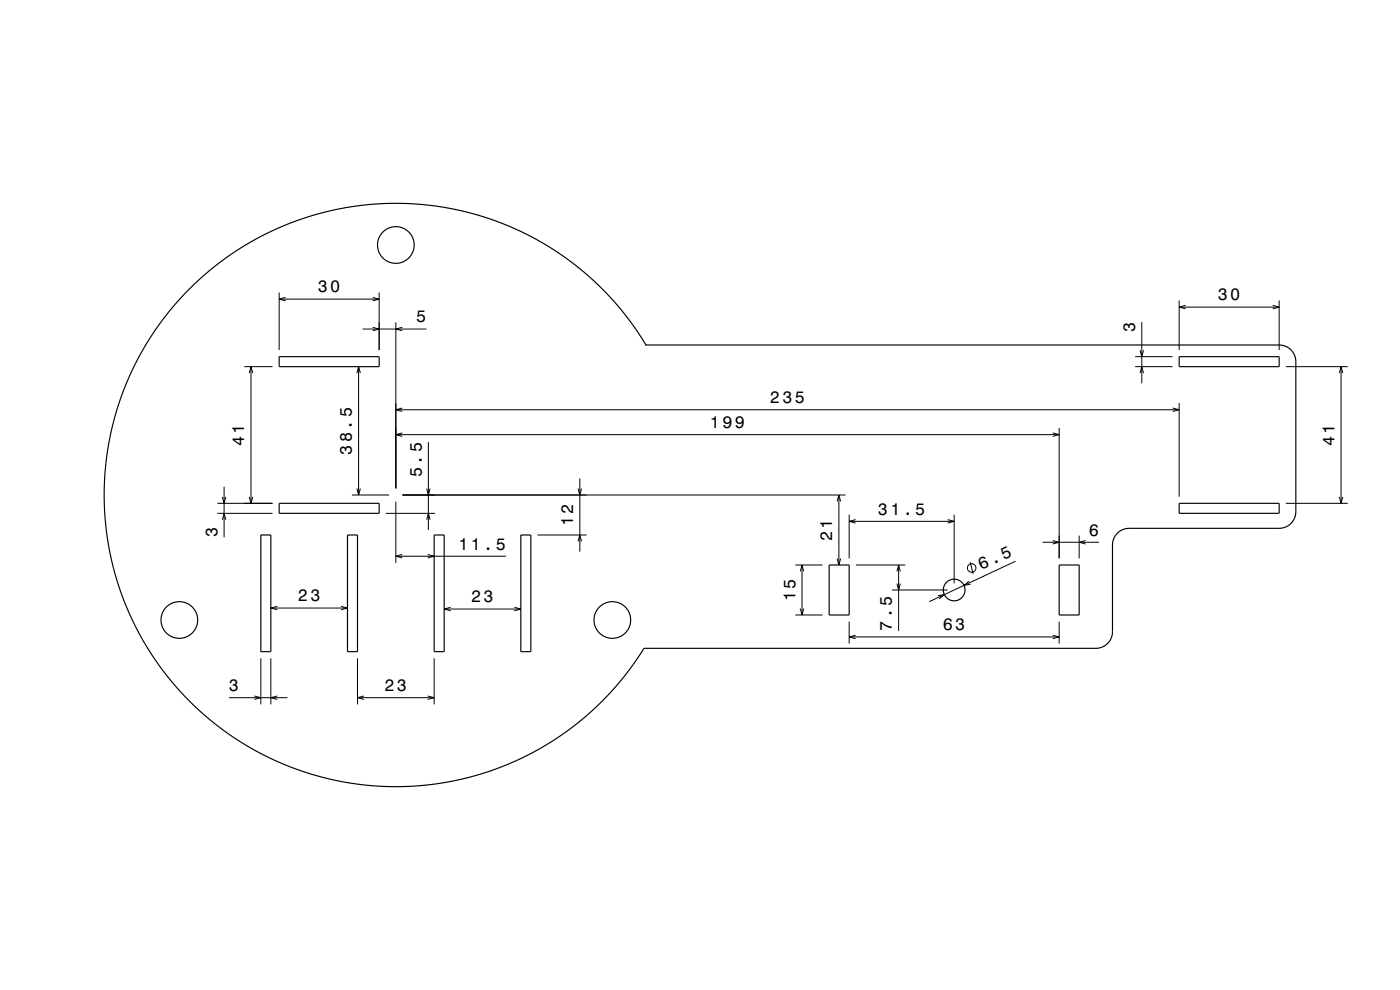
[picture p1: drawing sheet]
<svg xmlns="http://www.w3.org/2000/svg" width="420mm" height="297mm" viewBox="0 0 420 297" stroke-linecap="round" stroke-linejoin="round" font-family="sans-serif">
<g fill="none" stroke="#000" stroke-width=".3">
<path d="M83.7 87.7v17.3M83.7 89.7h30M85.7 89.2l-2 .5 2 .6M108.8 98.7h19.1M111.8 98.2l1.9 .5-1.9 .5M111.8 89.2l1.9 .5-1.9 .6M113.7 87.7v17.3M118.7 96.7v49.8M120.7 98.2l-2 .5 2 .5M342.5 96.6v18.4M353.8 90.1v14.9M353.8 92.1h30"/>
<path d="M355.7 91.6l-1.9 .5 1.9 .6M381.8 91.6l2 .5-2 .6M383.8 90.1v14.9M73.3 110h8.4M74.8 111.9l.5-1.9 .5 1.9M75.3 110v41M107.1 111.9l.5-1.9 .5 1.9M107.6 110v38.5M340.5 110h11.3M340.5 107h11.3M342 111.9l.5-1.9 .6 1.9M342 105.1l.5 1.9 .6-1.9"/>
<path d="M385.7 110h18.6M401.8 111.9l.5-1.9 .5 1.9M402.3 110v41M118.7 122.9h235.1M118.7 130.4h199.1M120.7 122.4l-2 .5 2 .5M120.7 129.9l-2 .5 2 .5M128.5 132.6v26.4M315.8 129.9l2 .5-2 .5M317.8 128.4v39.1M351.8 122.4l2 .5-2 .5M353.8 120.9v28.1"/>
<path d="M65.2 151h16.5M65.2 154h16.5M66.7 149.1l.5 1.9 .5-1.9M66.7 155.9l.5-1.9 .5 1.9M67.2 146v15.2M74.8 149.1l.5 1.9 .5-1.9M105.6 148.5h11.1M107.1 146.6l.5 1.9 .5-1.9M115.7 154h14.8M118.7 150.5v18.4M120.7 148.5h133M128 146.6l.5 1.9 .5-1.9"/>
<path d="M128 155.9l.5-1.9 .5 1.9M173.4 146.6l.5 1.9 .6-1.9M173.9 143.5v22M251.1 150.4l.6-1.9 .5 1.9M251.7 148.5v21M254.8 154.4v13.1M254.8 156.4h31.5M256.7 155.9l-1.9 .5 1.9 .5M284.3 155.9l2 .5-2 .5M286.3 154.4v20.6M385.7 151h18.6M401.8 149.1l.5 1.9 .5-1.9"/>
<path d="M118.7 166.9h33.1M120.7 166.3l-2 .6 2 .5M128.3 166.3l1.9 .6-1.9 .5M161.3 160.5h14.6M173.4 162.4l.5-1.9 .6 1.9M238.6 169.5h8.2M240.1 171.4l.5-1.9 .5 1.9M240.6 169.5v15M251.1 167.6l.6 1.9 .5-1.9M256.8 169.5h14.8M267.6 177h16.7M269.1 175.1l.5 1.9 .5-1.9"/>
<path d="M269.1 171.4l.5-1.9 .5 1.9M269.6 169.5v19.8M281.3 178.7l2-.3-1.5 1.3M290.7 174.3l-1.5 1.3 2-.3M291.1 168.7l.8 3.4M304.7 168.4l-25.9 12.1M312.8 162.7h16.9M315.8 162.2l2 .5-2 .5M323.8 160.7v6.8M325.7 162.2l-1.9 .5 1.9 .5M78.2 197.5v13.8M81.3 197.5v13.8"/>
<path d="M81.3 182.4h22.9M83.2 181.9l-1.9 .5 1.9 .5M102.3 181.9l1.9 .5-1.9 .5M107.3 197.5v13.8M130.2 197.5v13.8M133.3 182.7h22.9M135.2 182.2l-1.9 .5 1.9 .5M154.3 182.2l1.9 .5-1.9 .5M238.6 184.5h8.2M240.1 182.6l.5 1.9 .5-1.9M254.8 186.5v6.6M254.8 191.1h63"/>
<path d="M256.7 190.6l-1.9 .5 1.9 .5M315.8 190.6l2 .5-2 .5M317.8 186.5v6.6M68.7 209.3h17.6M76.3 208.8l1.9 .5-1.9 .5M83.2 208.8l-1.9 .5 1.9 .5M107.3 209.3h22.9M109.2 208.8l-1.9 .5 1.9 .5M128.3 208.8l1.9 .5-1.9 .5"/>
<circle cx="291.5" cy="170.4" r="1.28"/>
</g>
<g fill="none" stroke="#000" stroke-width=".35">
<path d="M56.5 87.1l6.8-6.3 7.6-5.6 7.8-4.5 8.5-3.8 8.5-2.8 9-2 9.5-1h9l6 .5 4.9 .8 4.9 1 5.3 1.4 5 1.7 5.3 2.2 4.9 2.4 4.6 2.6 8.4 5.8 4.3 3.5 3.8 3.6 3.9 4.2 3.2 3.8 3 4.1 3.1 4.8h190.1a5 5 0 0 1 4.9 5v45.1a5 5 0 0 1-5 4.9h-45.3a5 5 0 0 0-4.8 5v26.1a5 5 0 0 1-4.9 4.9h-135.6l-4.3 6.3-4.7 5.8-5.2 5.4-6.1 5.2-6.3 4.5-6.2 3.7-6.7 3.3-7.5 2.9-7.2 2-7.6 1.5-8 .8-7.5 .1-7.2-.6-7.9-1.3-7.5-1.9-7.1-2.5-5-2.2-4.9-2.5-8.7-5.5-4.3-3.3-4.2-3.6-4-4.1-3.4-3.7-3.2-4.1-3-4.4-2.9-4.6-2.5-4.9-3.9-9.2-1.6-5.3-1.4-5.6-1-5.4-.6-5.2-.3-5v-5.2l.3-5 .7-5.7 1-5.7 1.3-5.1 1.6-5 2-5.1 2.3-5 2.6-4.8 2.9-4.7 3.5-4.8 3.2-3.9zM83.7 107h30v3h-30zM353.8 107h30v3h-30zM83.7 151h30v3h-30zM353.8 151h30v3h-30zM78.2 160.5h3.1v35h-3.1zM104.2 160.5h3.1v35h-3.1zM130.2 160.5h3.1v35h-3.1zM156.2 160.5h3.1v35h-3.1zM248.8 169.5h6v15h-6zM317.8 169.5h6v15h-6z"/>
<circle cx="118.8" cy="73.5" r="5.5"/>
<circle cx="286.3" cy="177" r="3.2"/>
<circle cx="53.8" cy="186" r="5.5"/>
<circle cx="183.7" cy="186" r="5.5"/>
</g>
<path d="M193.6 103.3h.3v.4h-.3z" fill-rule="evenodd" fill="#000"/>
<text font-size="5.1" x="294.3" y="171" transform="rotate(-25 294.3 171)">6.5</text>
<g font-size="5">
<text x="95.4" y="87.7">30</text>
<text x="365.4" y="90.1">30</text>
<text x="124.9" y="96.7">5</text>
<text x="340.5" y="99.6" transform="rotate(-90 340.5 99.6)">3</text>
<text x="231" y="120.9">235</text>
<text x="213" y="128.4">199</text>
<text x="73.3" y="133.9" transform="rotate(-90 73.3 133.9)">41</text>
<text x="105.6" y="136.4" transform="rotate(-90 105.6 136.4)">38.5</text>
<text x="400.3" y="133.9" transform="rotate(-90 400.3 133.9)">41</text>
<text x="126.5" y="143.1" transform="rotate(-90 126.5 143.1)">5.5</text>
<text x="263.4" y="154.4">31.5</text>
<text x="65.2" y="161.2" transform="rotate(-90 65.2 161.2)">3</text>
<text x="171.9" y="157.9" transform="rotate(-90 171.9 157.9)">12</text>
<text x="326.7" y="160.7">6</text>
<text x="137.5" y="164.9">11.5</text>
<text x="249.7" y="162.4" transform="rotate(-90 249.7 162.4)">21</text>
<text x="89.4" y="180.4">23</text>
<text x="141.4" y="180.7">23</text>
<text x="238.6" y="180.4" transform="rotate(-90 238.6 180.4)">15</text>
<text x="267.6" y="189.3" transform="rotate(-90 267.6 189.3)">7.5</text>
<text x="282.9" y="189.1">63</text>
<text x="68.7" y="207.3">3</text>
<text x="115.4" y="207.3">23</text>
</g>
</svg>
